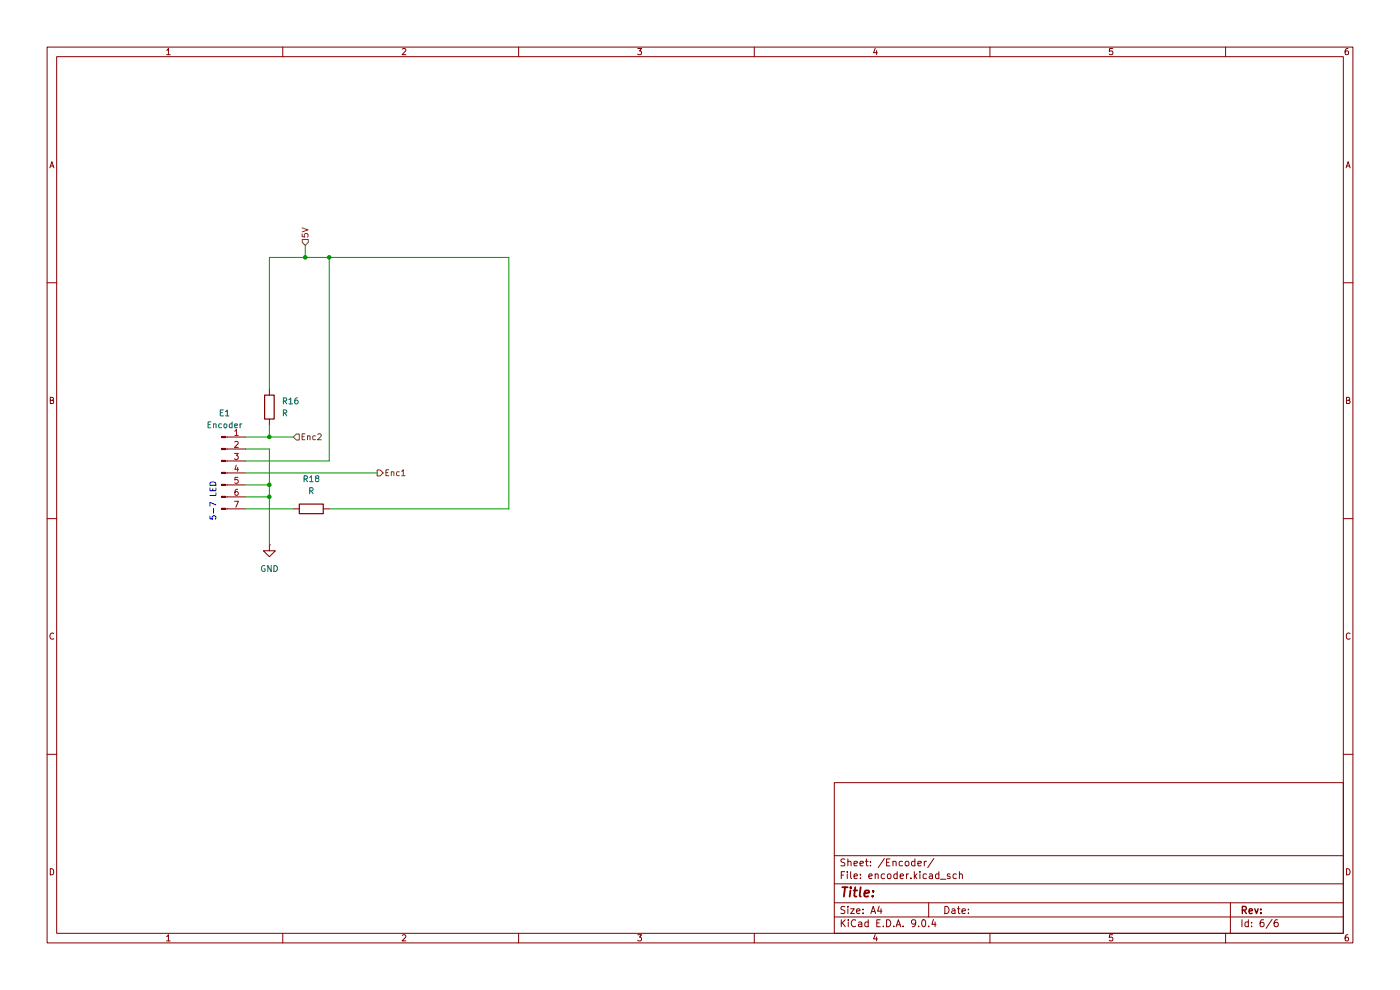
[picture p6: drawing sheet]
(kicad_sch
 (version 20250114)
 (generator "eeschema")
 (generator_version "9.0")
 (paper "A4")
 (lib_symbols
  (symbol "Connector:Conn_01x07_Pin"
   (pin_names
    (offset 1.016) (hide yes)) (exclude_from_sim no) (in_bom yes) (on_board yes)
   (property "Reference" "J" (at 0 10.16 0) (effects (font (size 1.27 1.27))))
   (property "Value" "Conn_01x07_Pin" (at 0 -10.16 0) (effects (font (size 1.27 1.27))))
   (property "Footprint" "" (at 0 0 0) (effects (font (size 1.27 1.27)) (hide yes)))
   (property "Datasheet" "~" (at 0 0 0) (effects (font (size 1.27 1.27)) (hide yes)))
   (property "Description" "Generic connector, single row, 01x07, script generated" (at 0 0 0) (effects (font (size 1.27 1.27)) (hide yes)))
   (property "ki_locked" "" (at 0 0 0) (effects (font (size 1.27 1.27))))
   (symbol "Conn_01x07_Pin_1_1"
    (rectangle (start 0.8636 7.747) (end 0 7.493) (stroke (width 0.1524) (type default)) (fill (type outline)))
    (rectangle (start 0.8636 5.207) (end 0 4.953) (stroke (width 0.1524) (type default)) (fill (type outline)))
    (rectangle (start 0.8636 2.667) (end 0 2.413) (stroke (width 0.1524) (type default)) (fill (type outline)))
    (rectangle (start 0.8636 0.127) (end 0 -0.127) (stroke (width 0.1524) (type default)) (fill (type outline)))
    (rectangle (start 0.8636 -2.413) (end 0 -2.667) (stroke (width 0.1524) (type default)) (fill (type outline)))
    (rectangle (start 0.8636 -4.953) (end 0 -5.207) (stroke (width 0.1524) (type default)) (fill (type outline)))
    (rectangle (start 0.8636 -7.493) (end 0 -7.747) (stroke (width 0.1524) (type default)) (fill (type outline)))
    (polyline (pts (xy 1.27 7.62) (xy 0.8636 7.62)) (stroke (width 0.1524) (type default)) (fill (type none)))
    (polyline (pts (xy 1.27 5.08) (xy 0.8636 5.08)) (stroke (width 0.1524) (type default)) (fill (type none)))
    (polyline (pts (xy 1.27 2.54) (xy 0.8636 2.54)) (stroke (width 0.1524) (type default)) (fill (type none)))
    (polyline (pts (xy 1.27 0) (xy 0.8636 0)) (stroke (width 0.1524) (type default)) (fill (type none)))
    (polyline (pts (xy 1.27 -2.54) (xy 0.8636 -2.54)) (stroke (width 0.1524) (type default)) (fill (type none)))
    (polyline (pts (xy 1.27 -5.08) (xy 0.8636 -5.08)) (stroke (width 0.1524) (type default)) (fill (type none)))
    (polyline (pts (xy 1.27 -7.62) (xy 0.8636 -7.62)) (stroke (width 0.1524) (type default)) (fill (type none)))
    (pin passive line (at 5.08 7.62 180) (length 3.81) (name "Pin_1" (effects (font (size 1.27 1.27)))) (number "1" (effects (font (size 1.27 1.27)))))
    (pin passive line (at 5.08 5.08 180) (length 3.81) (name "Pin_2" (effects (font (size 1.27 1.27)))) (number "2" (effects (font (size 1.27 1.27)))))
    (pin passive line (at 5.08 2.54 180) (length 3.81) (name "Pin_3" (effects (font (size 1.27 1.27)))) (number "3" (effects (font (size 1.27 1.27)))))
    (pin passive line (at 5.08 0 180) (length 3.81) (name "Pin_4" (effects (font (size 1.27 1.27)))) (number "4" (effects (font (size 1.27 1.27)))))
    (pin passive line (at 5.08 -2.54 180) (length 3.81) (name "Pin_5" (effects (font (size 1.27 1.27)))) (number "5" (effects (font (size 1.27 1.27)))))
    (pin passive line (at 5.08 -5.08 180) (length 3.81) (name "Pin_6" (effects (font (size 1.27 1.27)))) (number "6" (effects (font (size 1.27 1.27)))))
    (pin passive line (at 5.08 -7.62 180) (length 3.81) (name "Pin_7" (effects (font (size 1.27 1.27)))) (number "7" (effects (font (size 1.27 1.27))))))
   (embedded_fonts no))
  (symbol "Device:R"
   (pin_numbers (hide yes))
   (pin_names
    (offset 0)) (exclude_from_sim no) (in_bom yes) (on_board yes)
   (property "Reference" "R" (at 2.032 0 90) (effects (font (size 1.27 1.27))))
   (property "Value" "R" (at 0 0 90) (effects (font (size 1.27 1.27))))
   (property "Footprint" "" (at -1.778 0 90) (effects (font (size 1.27 1.27)) (hide yes)))
   (property "Datasheet" "~" (at 0 0 0) (effects (font (size 1.27 1.27)) (hide yes)))
   (property "Description" "Resistor" (at 0 0 0) (effects (font (size 1.27 1.27)) (hide yes)))
   (symbol "R_0_1"
    (rectangle (start -1.016 -2.54) (end 1.016 2.54) (stroke (width 0.254) (type default)) (fill (type none))))
   (symbol "R_1_1"
    (pin passive line (at 0 3.81 270) (length 1.27) (name "~" (effects (font (size 1.27 1.27)))) (number "1" (effects (font (size 1.27 1.27)))))
    (pin passive line (at 0 -3.81 90) (length 1.27) (name "~" (effects (font (size 1.27 1.27)))) (number "2" (effects (font (size 1.27 1.27))))))
   (embedded_fonts no))
  (symbol "power:GND"
   (power)
   (pin_numbers (hide yes))
   (pin_names
    (offset 0) (hide yes)) (exclude_from_sim no) (in_bom yes) (on_board yes)
   (property "Reference" "#PWR" (at 0 -6.35 0) (effects (font (size 1.27 1.27)) (hide yes)))
   (property "Value" "GND" (at 0 -3.81 0) (effects (font (size 1.27 1.27))))
   (property "Footprint" "" (at 0 0 0) (effects (font (size 1.27 1.27)) (hide yes)))
   (property "Datasheet" "" (at 0 0 0) (effects (font (size 1.27 1.27)) (hide yes)))
   (property "Description" "Power symbol creates a global label with name \"GND\" , ground" (at 0 0 0) (effects (font (size 1.27 1.27)) (hide yes)))
   (symbol "GND_0_1"
    (polyline (pts (xy 0 0) (xy 0 -1.27) (xy 1.27 -1.27) (xy 0 -2.54) (xy -1.27 -1.27) (xy 0 -1.27)) (stroke (width 0) (type default)) (fill (type none))))
   (symbol "GND_1_1"
    (pin power_in line (at 0 0 270) (length 0) (name "~" (effects (font (size 1.27 1.27)))) (number "1" (effects (font (size 1.27 1.27))))))
   (embedded_fonts no)))
 (text "5-7 LED"
  (exclude_from_sim no)
  (at 45.212 106.426 90)
  (effects (font (size 1.27 1.27))))
 (junction
  (at 69.85 54.61)
  (diameter 0)
  (color 0 0 0 0))
 (junction
  (at 64.77 54.61)
  (diameter 0)
  (color 0 0 0 0))
 (junction
  (at 57.15 105.41)
  (diameter 0)
  (color 0 0 0 0))
 (junction
  (at 57.15 92.71)
  (diameter 0)
  (color 0 0 0 0))
 (junction
  (at 57.15 102.87)
  (diameter 0)
  (color 0 0 0 0))
 (wire
  (pts (xy 57.15 92.71) (xy 62.23 92.71))
  (stroke (width 0) (type default)))
 (wire
  (pts (xy 69.85 107.95) (xy 107.95 107.95))
  (stroke (width 0) (type default)))
 (wire
  (pts (xy 57.15 95.25) (xy 57.15 102.87))
  (stroke (width 0) (type default)))
 (wire
  (pts (xy 107.95 107.95) (xy 107.95 54.61))
  (stroke (width 0) (type default)))
 (wire
  (pts (xy 52.07 107.95) (xy 62.23 107.95))
  (stroke (width 0) (type default)))
 (wire
  (pts (xy 52.07 97.79) (xy 69.85 97.79))
  (stroke (width 0) (type default)))
 (wire
  (pts (xy 52.07 100.33) (xy 80.01 100.33))
  (stroke (width 0) (type default)))
 (wire
  (pts (xy 57.15 105.41) (xy 57.15 115.57))
  (stroke (width 0) (type default)))
 (wire
  (pts (xy 52.07 105.41) (xy 57.15 105.41))
  (stroke (width 0) (type default)))
 (wire
  (pts (xy 52.07 102.87) (xy 57.15 102.87))
  (stroke (width 0) (type default)))
 (wire
  (pts (xy 52.07 92.71) (xy 57.15 92.71))
  (stroke (width 0) (type default)))
 (wire
  (pts (xy 57.15 92.71) (xy 57.15 90.17))
  (stroke (width 0) (type default)))
 (wire
  (pts (xy 64.77 52.07) (xy 64.77 54.61))
  (stroke (width 0) (type default)))
 (wire
  (pts (xy 57.15 54.61) (xy 64.77 54.61))
  (stroke (width 0) (type default)))
 (wire
  (pts (xy 52.07 95.25) (xy 57.15 95.25))
  (stroke (width 0) (type default)))
 (wire
  (pts (xy 69.85 54.61) (xy 107.95 54.61))
  (stroke (width 0) (type default)))
 (wire
  (pts (xy 57.15 102.87) (xy 57.15 105.41))
  (stroke (width 0) (type default)))
 (wire
  (pts (xy 64.77 54.61) (xy 69.85 54.61))
  (stroke (width 0) (type default)))
 (wire
  (pts (xy 57.15 54.61) (xy 57.15 82.55))
  (stroke (width 0) (type default)))
 (wire
  (pts (xy 69.85 54.61) (xy 69.85 97.79))
  (stroke (width 0) (type default)))
 (hierarchical_label "5V"
  (shape input)
  (at 64.77 52.07 90)
  (effects (font (size 1.27 1.27)) (justify left)))
 (hierarchical_label "Enc2"
  (shape input)
  (at 62.23 92.71 0)
  (effects (font (size 1.27 1.27)) (justify left)))
 (hierarchical_label "Enc1"
  (shape output)
  (at 80.01 100.33 0)
  (effects (font (size 1.27 1.27)) (justify left)))
 (symbol
  (lib_id "Device:R")
  (at 66.04 107.95 90)
  (unit 1)
  (exclude_from_sim no)
  (in_bom yes)
  (on_board yes)
  (dnp no)
  (fields_autoplaced yes)
  (property "Reference" "R18" (at 66.04 101.6 90) (effects (font (size 1.27 1.27))))
  (property "Value" "R" (at 66.04 104.14 90) (effects (font (size 1.27 1.27))))
  (property "Footprint" "" (at 66.04 109.728 90) (effects (font (size 1.27 1.27)) (hide yes)))
  (property "Datasheet" "~" (at 66.04 107.95 0) (effects (font (size 1.27 1.27)) (hide yes)))
  (property "Description" "Resistor" (at 66.04 107.95 0) (effects (font (size 1.27 1.27)) (hide yes)))
  (pin "2")
  (pin "1"))
 (symbol
  (lib_id "power:GND")
  (at 57.15 115.57 0)
  (unit 1)
  (exclude_from_sim no)
  (in_bom yes)
  (on_board yes)
  (dnp no)
  (fields_autoplaced yes)
  (property "Reference" "#PWR017" (at 57.15 121.92 0) (effects (font (size 1.27 1.27)) (hide yes)))
  (property "Value" "GND" (at 57.15 120.65 0) (effects (font (size 1.27 1.27))))
  (property "Footprint" "" (at 57.15 115.57 0) (effects (font (size 1.27 1.27)) (hide yes)))
  (property "Datasheet" "" (at 57.15 115.57 0) (effects (font (size 1.27 1.27)) (hide yes)))
  (property "Description" "Power symbol creates a global label with name \"GND\" , ground" (at 57.15 115.57 0) (effects (font (size 1.27 1.27)) (hide yes)))
  (pin "1"))
 (symbol
  (lib_id "Connector:Conn_01x07_Pin")
  (at 46.99 100.33 0)
  (unit 1)
  (exclude_from_sim no)
  (in_bom yes)
  (on_board yes)
  (dnp no)
  (fields_autoplaced yes)
  (property "Reference" "E1" (at 47.625 87.63 0) (effects (font (size 1.27 1.27))))
  (property "Value" "Encoder" (at 47.625 90.17 0) (effects (font (size 1.27 1.27))))
  (property "Footprint" "" (at 46.99 100.33 0) (effects (font (size 1.27 1.27)) (hide yes)))
  (property "Datasheet" "~" (at 46.99 100.33 0) (effects (font (size 1.27 1.27)) (hide yes)))
  (property "Description" "Generic connector, single row, 01x07, script generated" (at 46.99 100.33 0) (effects (font (size 1.27 1.27)) (hide yes)))
  (pin "4")
  (pin "5")
  (pin "6")
  (pin "7")
  (pin "2")
  (pin "3")
  (pin "1"))
 (symbol
  (lib_id "Device:R")
  (at 57.15 86.36 180)
  (unit 1)
  (exclude_from_sim no)
  (in_bom yes)
  (on_board yes)
  (dnp no)
  (fields_autoplaced yes)
  (property "Reference" "R16" (at 59.69 85.0899 0) (effects (font (size 1.27 1.27)) (justify right)))
  (property "Value" "R" (at 59.69 87.6299 0) (effects (font (size 1.27 1.27)) (justify right)))
  (property "Footprint" "" (at 58.928 86.36 90) (effects (font (size 1.27 1.27)) (hide yes)))
  (property "Datasheet" "~" (at 57.15 86.36 0) (effects (font (size 1.27 1.27)) (hide yes)))
  (property "Description" "Resistor" (at 57.15 86.36 0) (effects (font (size 1.27 1.27)) (hide yes)))
  (pin "2")
  (pin "1")))
